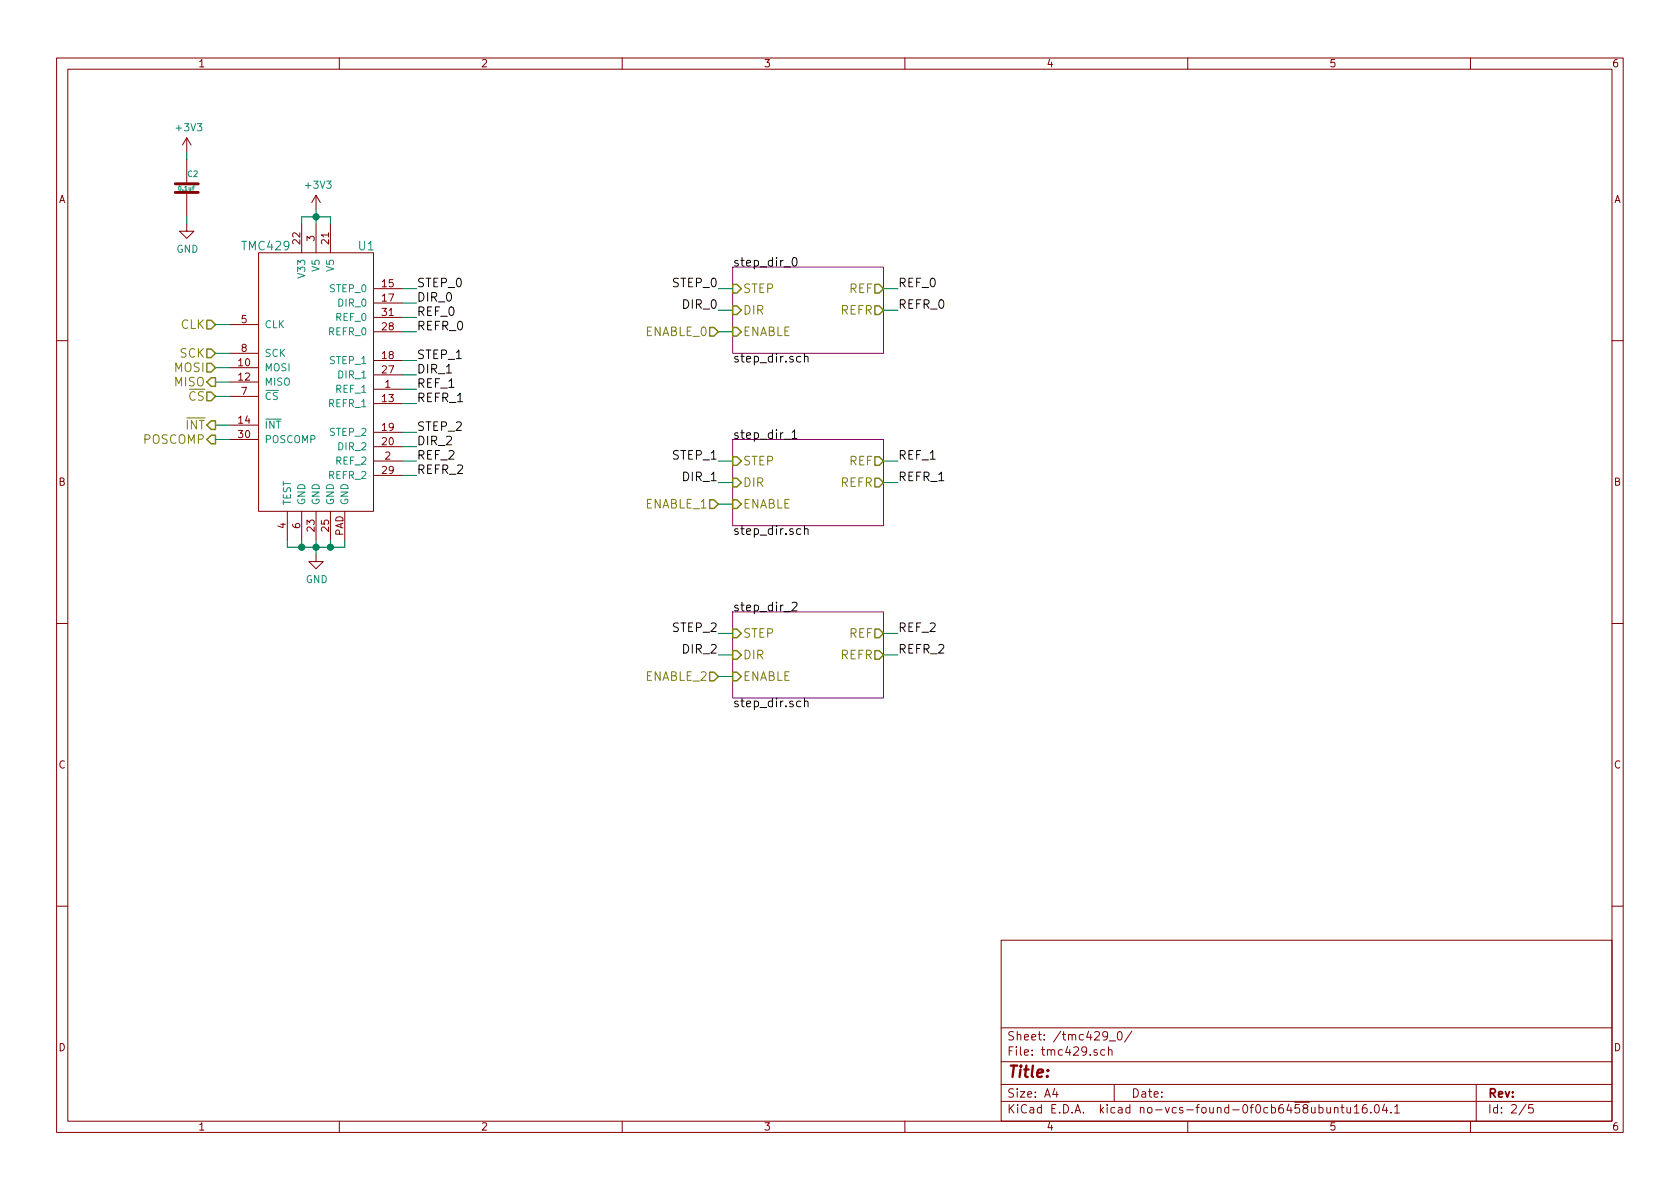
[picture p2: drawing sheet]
EESchema Schematic File Version 2
LIBS:power
LIBS:device
LIBS:transistors
LIBS:conn
LIBS:linear
LIBS:regul
LIBS:74xx
LIBS:cmos4000
LIBS:adc-dac
LIBS:memory
LIBS:xilinx
LIBS:microcontrollers
LIBS:dsp
LIBS:microchip
LIBS:analog_switches
LIBS:motorola
LIBS:texas
LIBS:intel
LIBS:audio
LIBS:interface
LIBS:digital-audio
LIBS:philips
LIBS:display
LIBS:cypress
LIBS:siliconi
LIBS:opto
LIBS:atmel
LIBS:contrib
LIBS:valves
LIBS:step_dir_controller_3x2
LIBS:components
LIBS:step_dir_controller_3x2-cache
EELAYER 26 0
EELAYER END
$Descr A4 11693 8268
encoding utf-8
Sheet 2 5
Title ""
Date ""
Rev ""
Comp ""
Comment1 ""
Comment2 ""
Comment3 ""
Comment4 ""
$EndDescr
$Comp
L TMC429 U1
U 1 1
P 2200 2650
F 0 "U1" H 2550 3600 60  0000 C CNN
F 1 "TMC429" H 1850 3600 60  0000 C CNN
F 2 "step_dir_controller_3x2:QFN-5x5-32" H 2450 3500 60  0001 C CNN
F 3 "" H 2550 3600 60  0001 C CNN
F 4 "1460-1071-1-ND" H 2650 3700 60  0001 C CNN "PartNumber"
F 5 "IC MOTOR CONTROLLER SPI 32QFN" H 2750 3800 60  0001 C CNN "Description"
F 6 "digikey" H 2850 3900 60  0001 C CNN "Vendor"
	1    2200 2650
	1    0    0    -1  
$EndComp
Text HLabel 1500 2250 0    60   Input ~ 0
CLK
Wire Wire Line
	1600 2250 1500 2250
Text HLabel 1500 2450 0    60   Input ~ 0
SCK
Text HLabel 1500 2550 0    60   Input ~ 0
MOSI
Text HLabel 1500 2750 0    60   Input ~ 0
~CS
Wire Wire Line
	1600 2450 1500 2450
Wire Wire Line
	1600 2550 1500 2550
Wire Wire Line
	1600 2750 1500 2750
Text HLabel 1500 2650 0    60   Output ~ 0
MISO
Text HLabel 1500 2950 0    60   Output ~ 0
~INT
Text HLabel 1500 3050 0    60   Output ~ 0
POSCOMP
Wire Wire Line
	1600 2650 1500 2650
Wire Wire Line
	1600 2950 1500 2950
Wire Wire Line
	1600 3050 1500 3050
$Comp
L +3V3 #PWR014
U 1 1
P 2200 1450
F 0 "#PWR014" H 2200 1300 50  0001 C CNN
F 1 "+3V3" H 2215 1623 50  0000 C CNN
F 2 "" H 2200 1450 50  0001 C CNN
F 3 "" H 2200 1450 50  0001 C CNN
	1    2200 1450
	1    0    0    -1  
$EndComp
Wire Wire Line
	2100 1550 2100 1500
Wire Wire Line
	2100 1500 2300 1500
Wire Wire Line
	2300 1500 2300 1550
Wire Wire Line
	2200 1450 2200 1550
Connection ~ 2200 1500
$Comp
L GND #PWR015
U 1 1
P 2200 3850
F 0 "#PWR015" H 2200 3600 50  0001 C CNN
F 1 "GND" H 2205 3677 50  0000 C CNN
F 2 "" H 2200 3850 50  0001 C CNN
F 3 "" H 2200 3850 50  0001 C CNN
	1    2200 3850
	1    0    0    -1  
$EndComp
Wire Wire Line
	2000 3750 2000 3800
Wire Wire Line
	2000 3800 2400 3800
Wire Wire Line
	2400 3800 2400 3750
Wire Wire Line
	2100 3750 2100 3800
Connection ~ 2100 3800
Wire Wire Line
	2200 3750 2200 3850
Connection ~ 2200 3800
Wire Wire Line
	2300 3750 2300 3800
Connection ~ 2300 3800
$Comp
L 0.1uF C2
U 1 1
P 1300 1300
F 0 "C2" H 1300 1400 40  0000 L CNN
F 1 "0.1uF" H 1300 1300 30  0000 C CNN
F 2 "step_dir_controller_3x2:SM1210" H 1338 1150 30  0001 C CNN
F 3 "" H 1300 1300 60  0000 C CNN
F 4 "digikey" H 1400 1500 60  0001 C CNN "Vendor"
F 5 "478-3586-1-ND" H 1500 1600 60  0001 C CNN "PartNumber"
F 6 "CAP CER 0.1UF 50V 10% X7R 1210" H 1600 1700 60  0001 C CNN "Description"
	1    1300 1300
	1    0    0    -1  
$EndComp
$Comp
L +3V3 #PWR016
U 1 1
P 1300 1050
F 0 "#PWR016" H 1300 900 50  0001 C CNN
F 1 "+3V3" H 1315 1223 50  0000 C CNN
F 2 "" H 1300 1050 50  0001 C CNN
F 3 "" H 1300 1050 50  0001 C CNN
	1    1300 1050
	1    0    0    -1  
$EndComp
$Comp
L GND #PWR017
U 1 1
P 1300 1550
F 0 "#PWR017" H 1300 1300 50  0001 C CNN
F 1 "GND" H 1305 1377 50  0000 C CNN
F 2 "" H 1300 1550 50  0001 C CNN
F 3 "" H 1300 1550 50  0001 C CNN
	1    1300 1550
	1    0    0    -1  
$EndComp
Wire Wire Line
	1300 1100 1300 1050
Wire Wire Line
	1300 1550 1300 1500
Wire Wire Line
	2800 2000 2900 2000
Wire Wire Line
	2800 2100 2900 2100
Wire Wire Line
	2800 2500 2900 2500
Wire Wire Line
	2800 2600 2900 2600
Wire Wire Line
	2800 3000 2900 3000
Wire Wire Line
	2800 3100 2900 3100
Text Label 2900 2000 0    60   ~ 0
STEP_0
Text Label 2900 2100 0    60   ~ 0
DIR_0
Text Label 2900 2500 0    60   ~ 0
STEP_1
Text Label 2900 2600 0    60   ~ 0
DIR_1
Text Label 2900 3000 0    60   ~ 0
STEP_2
Text Label 2900 3100 0    60   ~ 0
DIR_2
Text HLabel 5000 2300 0    60   Input ~ 0
ENABLE_0
$Sheet
S 5100 1850 1050 600 
U 58DB6271
F0 "step_dir_0" 60
F1 "step_dir.sch" 60
F2 "STEP" I L 5100 2000 60 
F3 "DIR" I L 5100 2150 60 
F4 "ENABLE" I L 5100 2300 60 
F5 "REF" O R 6150 2000 60 
F6 "REFR" O R 6150 2150 60 
$EndSheet
Wire Wire Line
	5000 2300 5100 2300
Wire Wire Line
	5100 2000 5000 2000
Wire Wire Line
	5100 2150 5000 2150
Text Label 5000 2000 2    60   ~ 0
STEP_0
Text Label 5000 2150 2    60   ~ 0
DIR_0
Wire Wire Line
	6150 2000 6250 2000
Wire Wire Line
	6150 2150 6250 2150
Text Label 6250 2000 0    60   ~ 0
REF_0
Text Label 6250 2150 0    60   ~ 0
REFR_0
Text HLabel 5000 3500 0    60   Input ~ 0
ENABLE_1
Text HLabel 5000 4700 0    60   Input ~ 0
ENABLE_2
Wire Wire Line
	2800 2200 2900 2200
Wire Wire Line
	2800 2300 2900 2300
Wire Wire Line
	2800 2700 2900 2700
Wire Wire Line
	2800 2800 2900 2800
Wire Wire Line
	2800 3200 2900 3200
Wire Wire Line
	2800 3300 2900 3300
Text Label 2900 2200 0    60   ~ 0
REF_0
Text Label 2900 2300 0    60   ~ 0
REFR_0
Text Label 2900 2700 0    60   ~ 0
REF_1
Text Label 2900 3200 0    60   ~ 0
REF_2
Text Label 2900 2800 0    60   ~ 0
REFR_1
Text Label 2900 3300 0    60   ~ 0
REFR_2
$Sheet
S 5100 3050 1050 600 
U 58DBE3E6
F0 "step_dir_1" 60
F1 "step_dir.sch" 60
F2 "STEP" I L 5100 3200 60 
F3 "DIR" I L 5100 3350 60 
F4 "ENABLE" I L 5100 3500 60 
F5 "REF" O R 6150 3200 60 
F6 "REFR" O R 6150 3350 60 
$EndSheet
Wire Wire Line
	5000 3500 5100 3500
Wire Wire Line
	5100 3200 5000 3200
Wire Wire Line
	5100 3350 5000 3350
Text Label 5000 3200 2    60   ~ 0
STEP_1
Text Label 5000 3350 2    60   ~ 0
DIR_1
Wire Wire Line
	6150 3200 6250 3200
Wire Wire Line
	6150 3350 6250 3350
Text Label 6250 3200 0    60   ~ 0
REF_1
Text Label 6250 3350 0    60   ~ 0
REFR_1
$Sheet
S 5100 4250 1050 600 
U 58DBF0EC
F0 "step_dir_2" 60
F1 "step_dir.sch" 60
F2 "STEP" I L 5100 4400 60 
F3 "DIR" I L 5100 4550 60 
F4 "ENABLE" I L 5100 4700 60 
F5 "REF" O R 6150 4400 60 
F6 "REFR" O R 6150 4550 60 
$EndSheet
Wire Wire Line
	5000 4700 5100 4700
Wire Wire Line
	5100 4400 5000 4400
Wire Wire Line
	5100 4550 5000 4550
Text Label 5000 4400 2    60   ~ 0
STEP_2
Text Label 5000 4550 2    60   ~ 0
DIR_2
Wire Wire Line
	6150 4400 6250 4400
Wire Wire Line
	6150 4550 6250 4550
Text Label 6250 4400 0    60   ~ 0
REF_2
Text Label 6250 4550 0    60   ~ 0
REFR_2
$EndSCHEMATC
